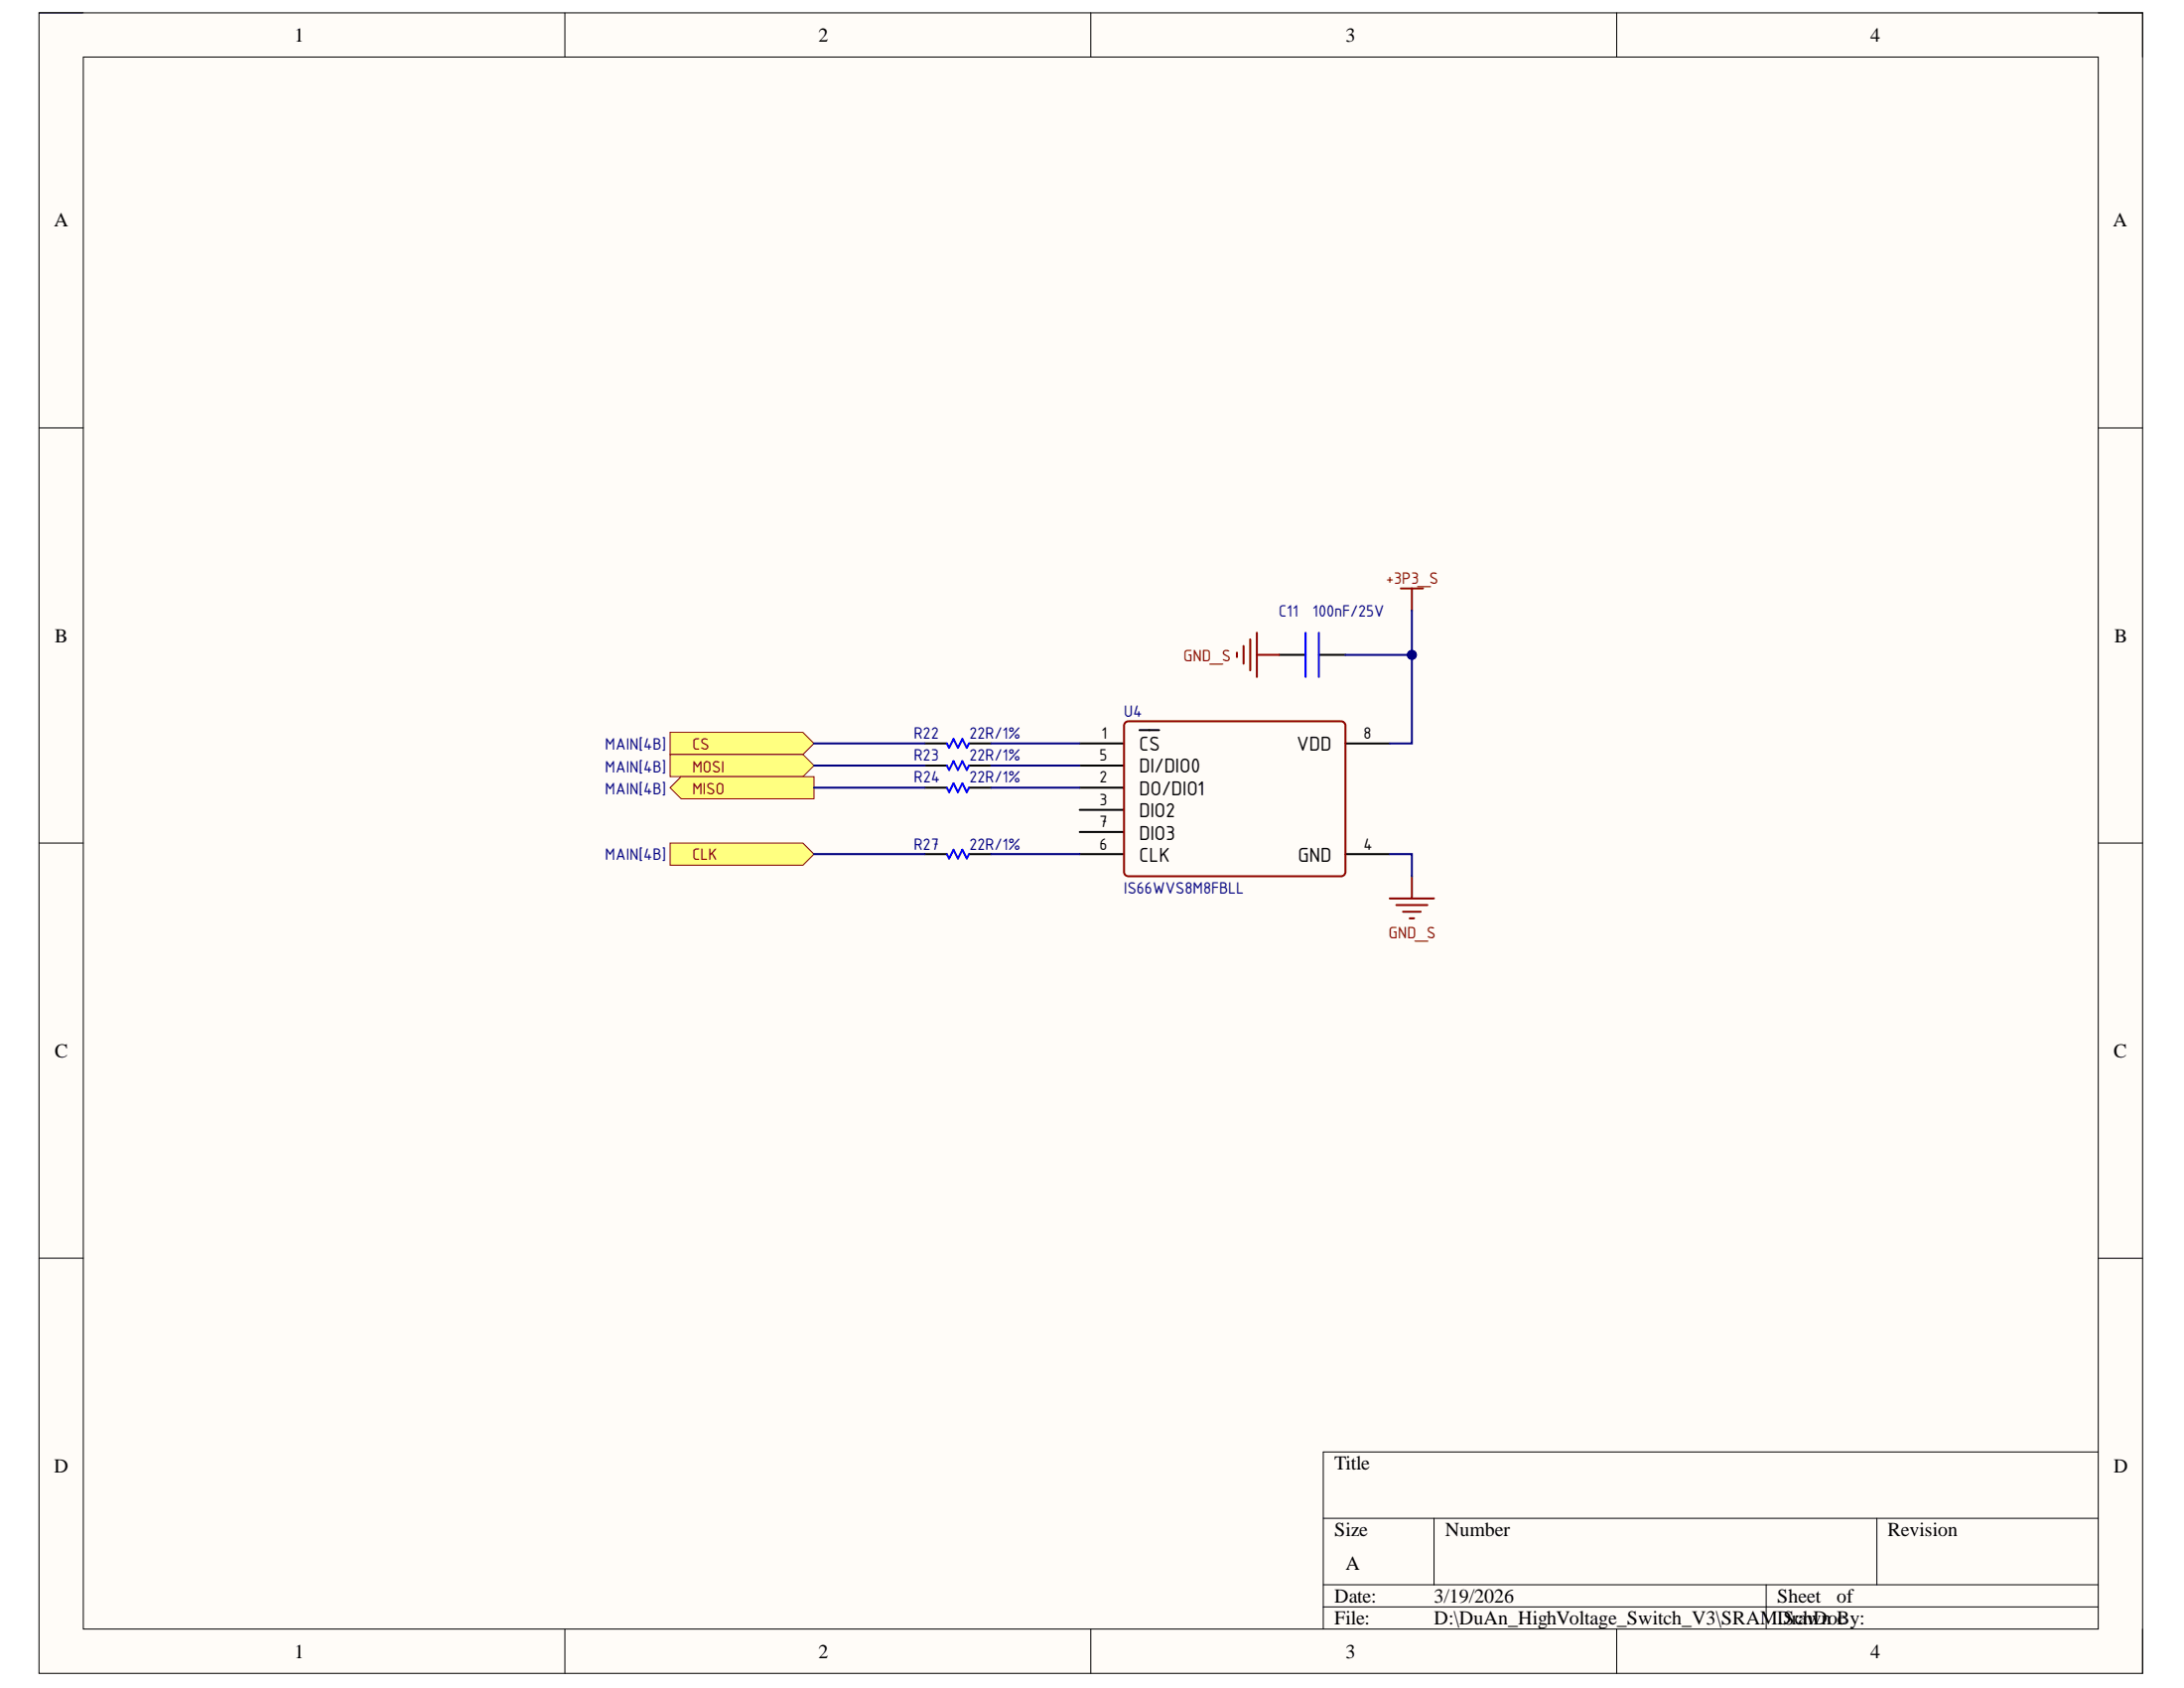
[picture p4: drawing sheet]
<svg xmlns="http://www.w3.org/2000/svg" width="279mm" height="216mm" viewBox="0 0 279 216" stroke-linecap="round" stroke-linejoin="round" font-family="sans-serif">
<path d="M5 1.6h269.1v212.4h-269.1z" fill-rule="evenodd" fill="#fffcf8"/>
<path d="M5 1.6h269.1v212.4h-269.1z" fill="none" stroke="#000" stroke-width=".13"/>
<path d="M10.7 7.3h257.7v201.1h-257.7z" fill-rule="evenodd" fill="#fffcf8"/>
<g fill="none" stroke="#000" stroke-width=".13">
<path d="M5 1.6h5.7M10.7 7.3h257.7v201.1h-257.7zM72.3 1.6v5.7M139.5 1.6v5.7M206.8 1.6v5.7M268.4 1.6h5.7v5.7M5 54.7h5.7M268.4 54.7h5.7M5 107.8h5.7M268.4 107.8h5.7M5 160.9h5.7M268.4 160.9h5.7"/>
<path d="M169.3 194.2h99.1M183.5 194.2v8.5M240.1 194.2v8.5M268.4 185.7h-99.1v22.7M72.3 208.4v5.6M139.5 208.4v5.6M169.3 202.7h99.1M169.3 205.5h99.1M206.8 208.4v5.6M226 202.7v5.7M274.1 208.4v5.6"/>
</g>
<g fill="none" stroke="#000" stroke-width=".25">
<path d="M118.3 95.1h2.8M118.3 97.9h2.8M124 95.1h2.8M124 97.9h2.8M138.1 95.1h5.7M138.1 97.9h5.7M145.8 93.4h2.5M163.6 83.8h3.4M168.7 83.8h3.4M172.1 95.1h5.7M118.3 100.7h2.8M118.3 109.2h2.8"/>
<path d="M124 100.7h2.8M124 109.2h2.8M138.1 100.7h5.7M138.1 103.6h5.7M138.1 109.2h5.7M138.1 106.4h5.7M172.1 109.2h5.7"/>
</g>
<path d="M121.1 95.1l.3 .6 .6-1.2 .5 1.2 .6-1.2 .6 1.2 .3-.6M121.1 97.9l.3 .6 .6-1.1 .5 1.1 .6-1.1 .6 1.1 .3-.6M167 80.9v5.7M168.7 80.9v5.7M121.1 100.7l.3 .6 .6-1.1 .5 1.1 .6-1.1 .6 1.1 .3-.6M121.1 109.2l.3 .6 .6-1.1 .5 1.1 .6-1.1 .6 1.1 .3-.6" fill="none" stroke="#00f" stroke-width=".25"/>
<path d="M179.2 75.3h2.8M180.6 75.3v2.8M158.2 83.5v.5M159.1 82.6v2.3M159.9 81.8v3.9M160.8 80.9v5.7M160.8 83.8h2.8M177.8 114.9h5.7M178.6 115.8h4M179.5 116.6h2.3M180.3 117.5h.6M180.6 112.1v2.8" fill="none" stroke="#800000" stroke-width=".25"/>
<path d="M143.9 92.5l.2-.2h.3h27.2h.2l.2 .2 .1 .3v18.7l-.1 .3-.2 .2-.2 .1h-27.2l-.3-.1-.2-.2-.1-.3v-18.7z" fill="none" stroke="#980000" stroke-width=".25"/>
<path d="M85.7 93.7h17l1.4 1.4-1.4 1.4h-17z" fill-rule="evenodd" fill="#ffff80"/>
<path d="M85.7 93.7h17l1.4 1.4-1.4 1.4h-17z" fill="none" stroke="#800000" stroke-width=".13"/>
<path d="M85.7 96.5h17l1.4 1.4-1.4 1.4h-17z" fill-rule="evenodd" fill="#ffff80"/>
<path d="M85.7 96.5h17l1.4 1.4-1.4 1.4h-17z" fill="none" stroke="#800000" stroke-width=".13"/>
<path d="M85.7 100.7l1.4-1.4h17v2.9h-17z" fill-rule="evenodd" fill="#ffff80"/>
<path d="M85.7 100.7l1.4-1.4h17v2.9h-17z" fill="none" stroke="#800000" stroke-width=".13"/>
<path d="M85.7 107.8h17l1.4 1.4-1.4 1.5h-17z" fill-rule="evenodd" fill="#ffff80"/>
<path d="M85.7 107.8h17l1.4 1.4-1.4 1.5h-17z" fill="none" stroke="#800000" stroke-width=".13"/>
<path d="M180.6 78.1v17h-2.8" fill="none" stroke="#000080" stroke-width=".25"/>
<circle cx="180.6" cy="83.8" r=".57" fill="#000080"/>
<circle cx="180.6" cy="83.8" r=".57" fill="none" stroke="#000080" stroke-width=".13"/>
<path d="M172.1 83.8h8.5" fill="none" stroke="#000080" stroke-width=".25"/>
<circle cx="180.6" cy="83.8" r=".57" fill="#000080"/>
<circle cx="180.6" cy="83.8" r=".57" fill="none" stroke="#000080" stroke-width=".13"/>
<path d="M104.1 95.1h14.2M104.1 97.9h14.2M126.8 95.1h11.3M126.8 97.9h11.3M104.1 100.7h14.2M104.1 109.2h14.2M126.8 100.7h11.3M126.8 109.2h11.3M177.8 109.2h2.8v2.9" fill="none" stroke="#000080" stroke-width=".25"/>
<g font-size="2.8">
<text x="145.7" y="96.1">CS</text>
<text x="145.7" y="101.7">DO/DIO1</text>
<text x="145.7" y="98.9">DI/DIO0</text>
<text x="165.9" y="96.1">VDD</text>
<text x="145.7" y="104.5">DIO2</text>
<text x="145.7" y="107.4">DIO3</text>
<text x="145.7" y="110.2">CLK</text>
<text x="166" y="110.2">GND</text>
</g>
<g font-size="2.5">
<text x="37.6" y="5.3">1</text>
<text x="104.7" y="5.3">2</text>
<text x="172.1" y="5.3">3</text>
<text x="239.3" y="5.3">4</text>
<text x="6.9" y="29">A</text>
<text x="270.3" y="29">A</text>
<text x="7" y="82.1">B</text>
<text x="270.5" y="82.1">B</text>
<text x="7" y="135.2">C</text>
<text x="270.4" y="135.2">C</text>
<text x="6.9" y="188.3">D</text>
<text x="170.7" y="188">Title</text>
<text x="270.4" y="188.3">D</text>
<text x="170.7" y="196.4">Size</text>
<text x="184.9" y="196.4">Number</text>
<text x="241.5" y="196.4">Revision</text>
<text x="172.1" y="200.8">A</text>
<text x="170.7" y="205">Date:</text>
<text x="170.7" y="207.8">File:</text>
<text x="183.5" y="205">3/19/2026</text>
<text x="183.5" y="207.8">D:\DuAn_HighVoltage_Switch_V3\SRAMDrawn By:</text>
<text x="227.4" y="205">Sheet</text>
<text x="227.5" y="207.8">.SchDoc</text>
<text x="235" y="205">of</text>
<text x="37.6" y="212.1">1</text>
<text x="104.7" y="212.1">2</text>
<text x="172.1" y="212.1">3</text>
<text x="239.3" y="212.1">4</text>
</g>
<g font-size="2.3" fill="#800000">
<text x="177.3" y="74.7">+3P3_S</text>
<text x="151.4" y="84.6">GND_S</text>
<text x="88.6" y="95.9">CS</text>
<text x="88.6" y="98.8">MOSI</text>
<text x="88.6" y="101.6">MISO</text>
<text x="88.6" y="110">CLK</text>
<text x="177.6" y="120">GND_S</text>
</g>
<g font-size="2.3" fill="#000080">
<text x="163.6" y="78.9">C11</text>
<text x="167.9" y="78.9">100nF/25V</text>
<text x="77.4" y="95.9">MAIN[4B]</text>
<text x="116.9" y="94.5">R22</text>
<text x="124" y="94.5">22R/1%</text>
<text x="143.8" y="91.7">U4</text>
<text x="77.4" y="98.8">MAIN[4B]</text>
<text x="77.4" y="101.6">MAIN[4B]</text>
<text x="116.9" y="97.3">R23</text>
<text x="116.9" y="100.1">R24</text>
<text x="124" y="97.3">22R/1%</text>
<text x="124" y="100.1">22R/1%</text>
<text x="77.4" y="110">MAIN[4B]</text>
<text x="116.9" y="108.7">R27</text>
<text x="124" y="108.7">22R/1%</text>
<text x="143.8" y="114.3">IS66WVS8M8FBLL</text>
</g>
<g font-size="2.3">
<text x="140.9" y="94.5">1</text>
<text x="174.4" y="94.5">8</text>
<text x="140.7" y="100.1">2</text>
<text x="140.7" y="97.3">5</text>
<text x="140.7" y="103">3</text>
<text x="140.7" y="105.8">7</text>
<text x="140.7" y="108.7">6</text>
<text x="174.4" y="108.7">4</text>
</g>
</svg>
